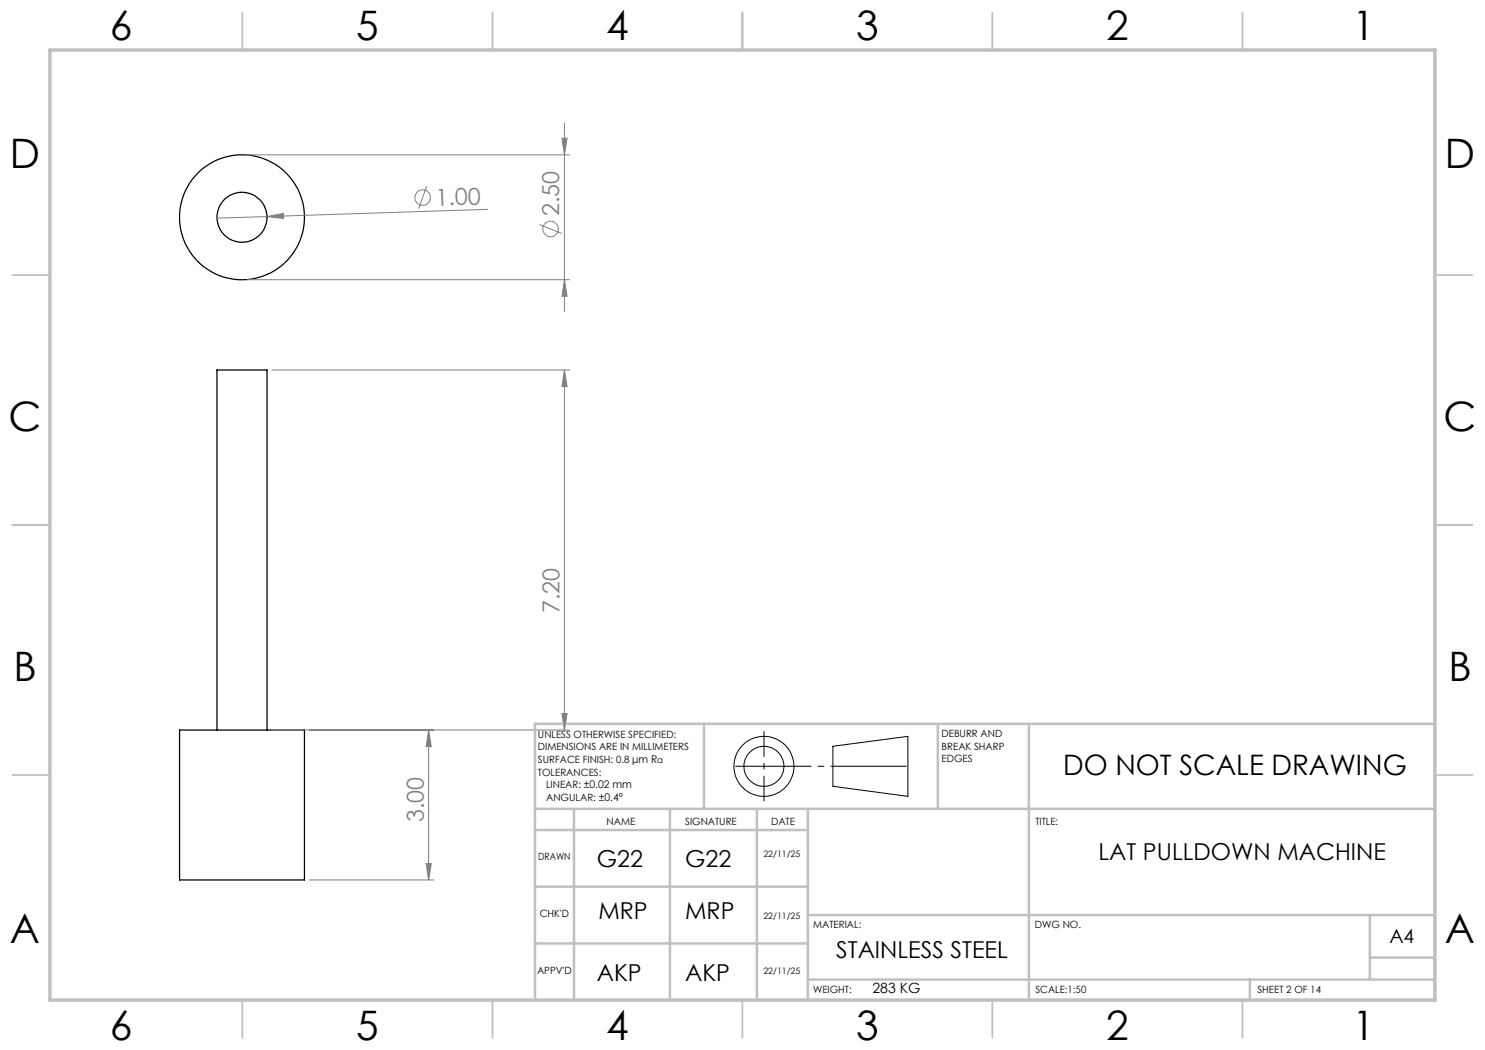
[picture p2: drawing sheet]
<svg xmlns="http://www.w3.org/2000/svg" width="297mm" height="210mm" viewBox="0 0 297 210" stroke-linecap="round" stroke-linejoin="round" font-family="sans-serif">
<g fill="none" stroke="#000" stroke-width=".25">
<path d="M35.9 146h25v30h-25zM43.4 146v-72h10v72"/>
<circle cx="48.4" cy="43.5" r="12.5"/>
<circle cx="48.4" cy="43.5" r="5"/>
</g>
<g fill="none" stroke="#808080" stroke-width=".2">
<path d="M49.4 31h64.5M85.3 37.2l-1.6 4.6M112.4 27.6h1l-.5 3.4zM112.9 24.6v37.7M49.4 55.9h64.5M53.4 43.3l3.3-.6v1zM53.4 43.3l-10 .3M97.5 41.9l-44.1 1.4M107.9 44.9l4.5 1.8M112.9 55.9l.5 3.4h-1zM54.4 74h59.5M112.9 74l.5 3.3h-1z"/>
<path d="M112.9 74v72M54.4 146h59.5M85.7 146l.6 3.3h-1.1zM85.7 146v30M112.4 142.7h1l-.5 3.3zM61.9 176h24.8M85.2 172.7h1.1l-.6 3.3z"/>
<circle cx="84.5" cy="39.5" r="1.55"/>
<circle cx="110.1" cy="45.8" r="1.55"/>
</g>
<g fill="none" stroke="#000" stroke-width=".2">
<path d="M166.6 149.3l15-2v12l-15-2z"/>
<circle cx="152.8" cy="153.3" r="6"/>
<circle cx="152.8" cy="153.3" r="4"/>
</g>
<path d="M145.8 153.3h36.8" fill="none" stroke="#000" stroke-width=".2" stroke-dasharray="15.2 1.3 1.3 1.3" stroke-dashoffset="-1.3" stroke-linecap="butt"/>
<path d="M152.8 146.3v14" fill="none" stroke="#000" stroke-width=".2" stroke-dasharray="15.2 1.3 1.3 1.3" stroke-dashoffset="10.1" stroke-linecap="butt"/>
<g fill="none" stroke="#c0c0c0" stroke-width=".35">
<path d="M48.5 2.5v7.5M98.5 2.5v7.5M148.5 2.5v7.5M198.5 2.5v7.5M248.5 2.5v7.5M2.5 55h7.5M287 55h7.5M2.5 105h7.5M287 105h7.5M2.5 155h7.5M287 155h7.5M48.5 200v7.5"/>
<path d="M98.5 200v7.5M148.5 200v7.5M198.5 200v7.5M248.5 200v7.5"/>
</g>
<g fill="none" stroke="#c0c0c0" stroke-width=".5">
<path d="M140.8 144.8v17M187.6 144.8v17M205.8 144.8v55.2M287 144.8h-180v55.2M107 161.8h180M107 177.3h54.6M107 166h54.6M114.8 161.9v38.3M134 161.8v38.2M151.4 161.8v38.2M161.6 161.8v38.4M107 188.7h54.6"/>
<path d="M161.6 195.9h125.4M161.6 183h125.4M250 195.8v4.2M274 183v12.8M274 191.5h13"/>
</g>
<path d="M10 10h277v190h-277z" fill="none" stroke="#c0c0c0" stroke-width=".7"/>
<g fill="#808080">
<path d="M53.4 43.3l3.3-.6v1z"/>
<path d="M112.4 142.7h1l-.5 3.3zM112.9 74l.5 3.3h-1zM85.2 172.7h1.1l-.6 3.3zM85.7 146l.6 3.3h-1.1z"/>
<path d="M112.4 27.6h1l-.5 3.4zM112.9 55.9l.5 3.4h-1z"/>
</g>
<g font-size="8.1">
<text x="22" y="8">6</text>
<text x="71.2" y="8">5</text>
<text x="121.2" y="8">4</text>
<text x="171.2" y="8">3</text>
<text x="221.2" y="8">2</text>
<text x="270.5" y="8">1</text>
<text x="2" y="33.6">D</text>
<text x="289" y="33.6">D</text>
<text x="1.7" y="86.1">C</text>
<text x="288.7" y="86.1">C</text>
<text x="2.7" y="136.1">B</text>
<text x="289.7" y="136.1">B</text>
<text x="2" y="188.6">A</text>
<text x="289" y="188.6">A</text>
<text x="22" y="208">6</text>
<text x="71.2" y="208">5</text>
<text x="121.2" y="208">4</text>
<text x="171.2" y="208">3</text>
<text x="221.2" y="208">2</text>
<text x="270.5" y="208">1</text>
</g>
<text font-size="5.6" x="212.6" y="154.9">DO NOT SCALE DRAWING</text>
<g font-size="4.7" fill="#808080">
<text x="87.2" y="41.1" transform="rotate(-2 87.2 41.1)">1.00</text>
<text x="111.8" y="43.2" transform="rotate(-90 111.8 43.2)">2.50</text>
<text x="111.9" y="122.6" transform="rotate(-90 111.9 122.6)">7.20</text>
<text x="84.7" y="164.5" transform="rotate(-90 84.7 164.5)">3.00</text>
</g>
<g font-size="4.7">
<text x="119.4" y="173.5">G22</text>
<text x="137" y="173.5">G22</text>
<text x="219.7" y="172">LAT PULLDOWN MACHINE</text>
<text x="119.7" y="183.9">MRP</text>
<text x="137" y="183.9">MRP</text>
<text x="167.2" y="191.5">STAINLESS STEEL</text>
<text x="119.4" y="196.3">AKP</text>
<text x="137" y="196.3">AKP</text>
</g>
<text font-size="3.9" x="277.9" y="188.5">A4</text>
<text font-size="2.8" x="174.5" y="198.6">283 KG</text>
<g font-size="2">
<text x="107.6" y="147.6">UNLESS OTHERWISE SPECIFIED:</text>
<text x="188.3" y="147.5">DEBURR AND</text>
<text x="188.3" y="150">BREAK SHARP</text>
<text x="107.6" y="150.1">DIMENSIONS ARE IN MILLIMETERS</text>
<text x="107.6" y="152.6">SURFACE FINISH: 0.8 μm R</text>
<text x="107.6" y="155.1">TOLERANCES:</text>
<text x="188.3" y="152.5">EDGES</text>
<text x="109.2" y="157.6">LINEAR: ±0.02 mm</text>
<text x="109.2" y="160.2">ANGULAR: ±0.4°</text>
<text x="121.3" y="165">NAME</text>
<text x="137" y="164.9">SIGNATURE</text>
<text x="154.2" y="164.9">DATE</text>
<text x="207.1" y="164.9">TITLE:</text>
<text x="107.6" y="172">DRAWN</text>
<text x="107.9" y="183.4">CHK'D</text>
<text x="162.6" y="185.5">MATERIAL:</text>
<text x="207" y="185.5">DWG NO.</text>
<text x="107.4" y="194.7">APPV'D</text>
<text x="162.6" y="198.5">WEIGHT:</text>
<text x="207.1" y="198.6">SCALE:1:50</text>
<text x="251.5" y="198.6">SHEET 2 OF 14</text>
</g>
<g font-size="1.8">
<text x="131.5" y="152.6">a</text>
<text x="152.7" y="171.4">22/11/25</text>
<text x="152.7" y="183.9">22/11/25</text>
<text x="152.7" y="194.7">22/11/25</text>
</g>
</svg>
